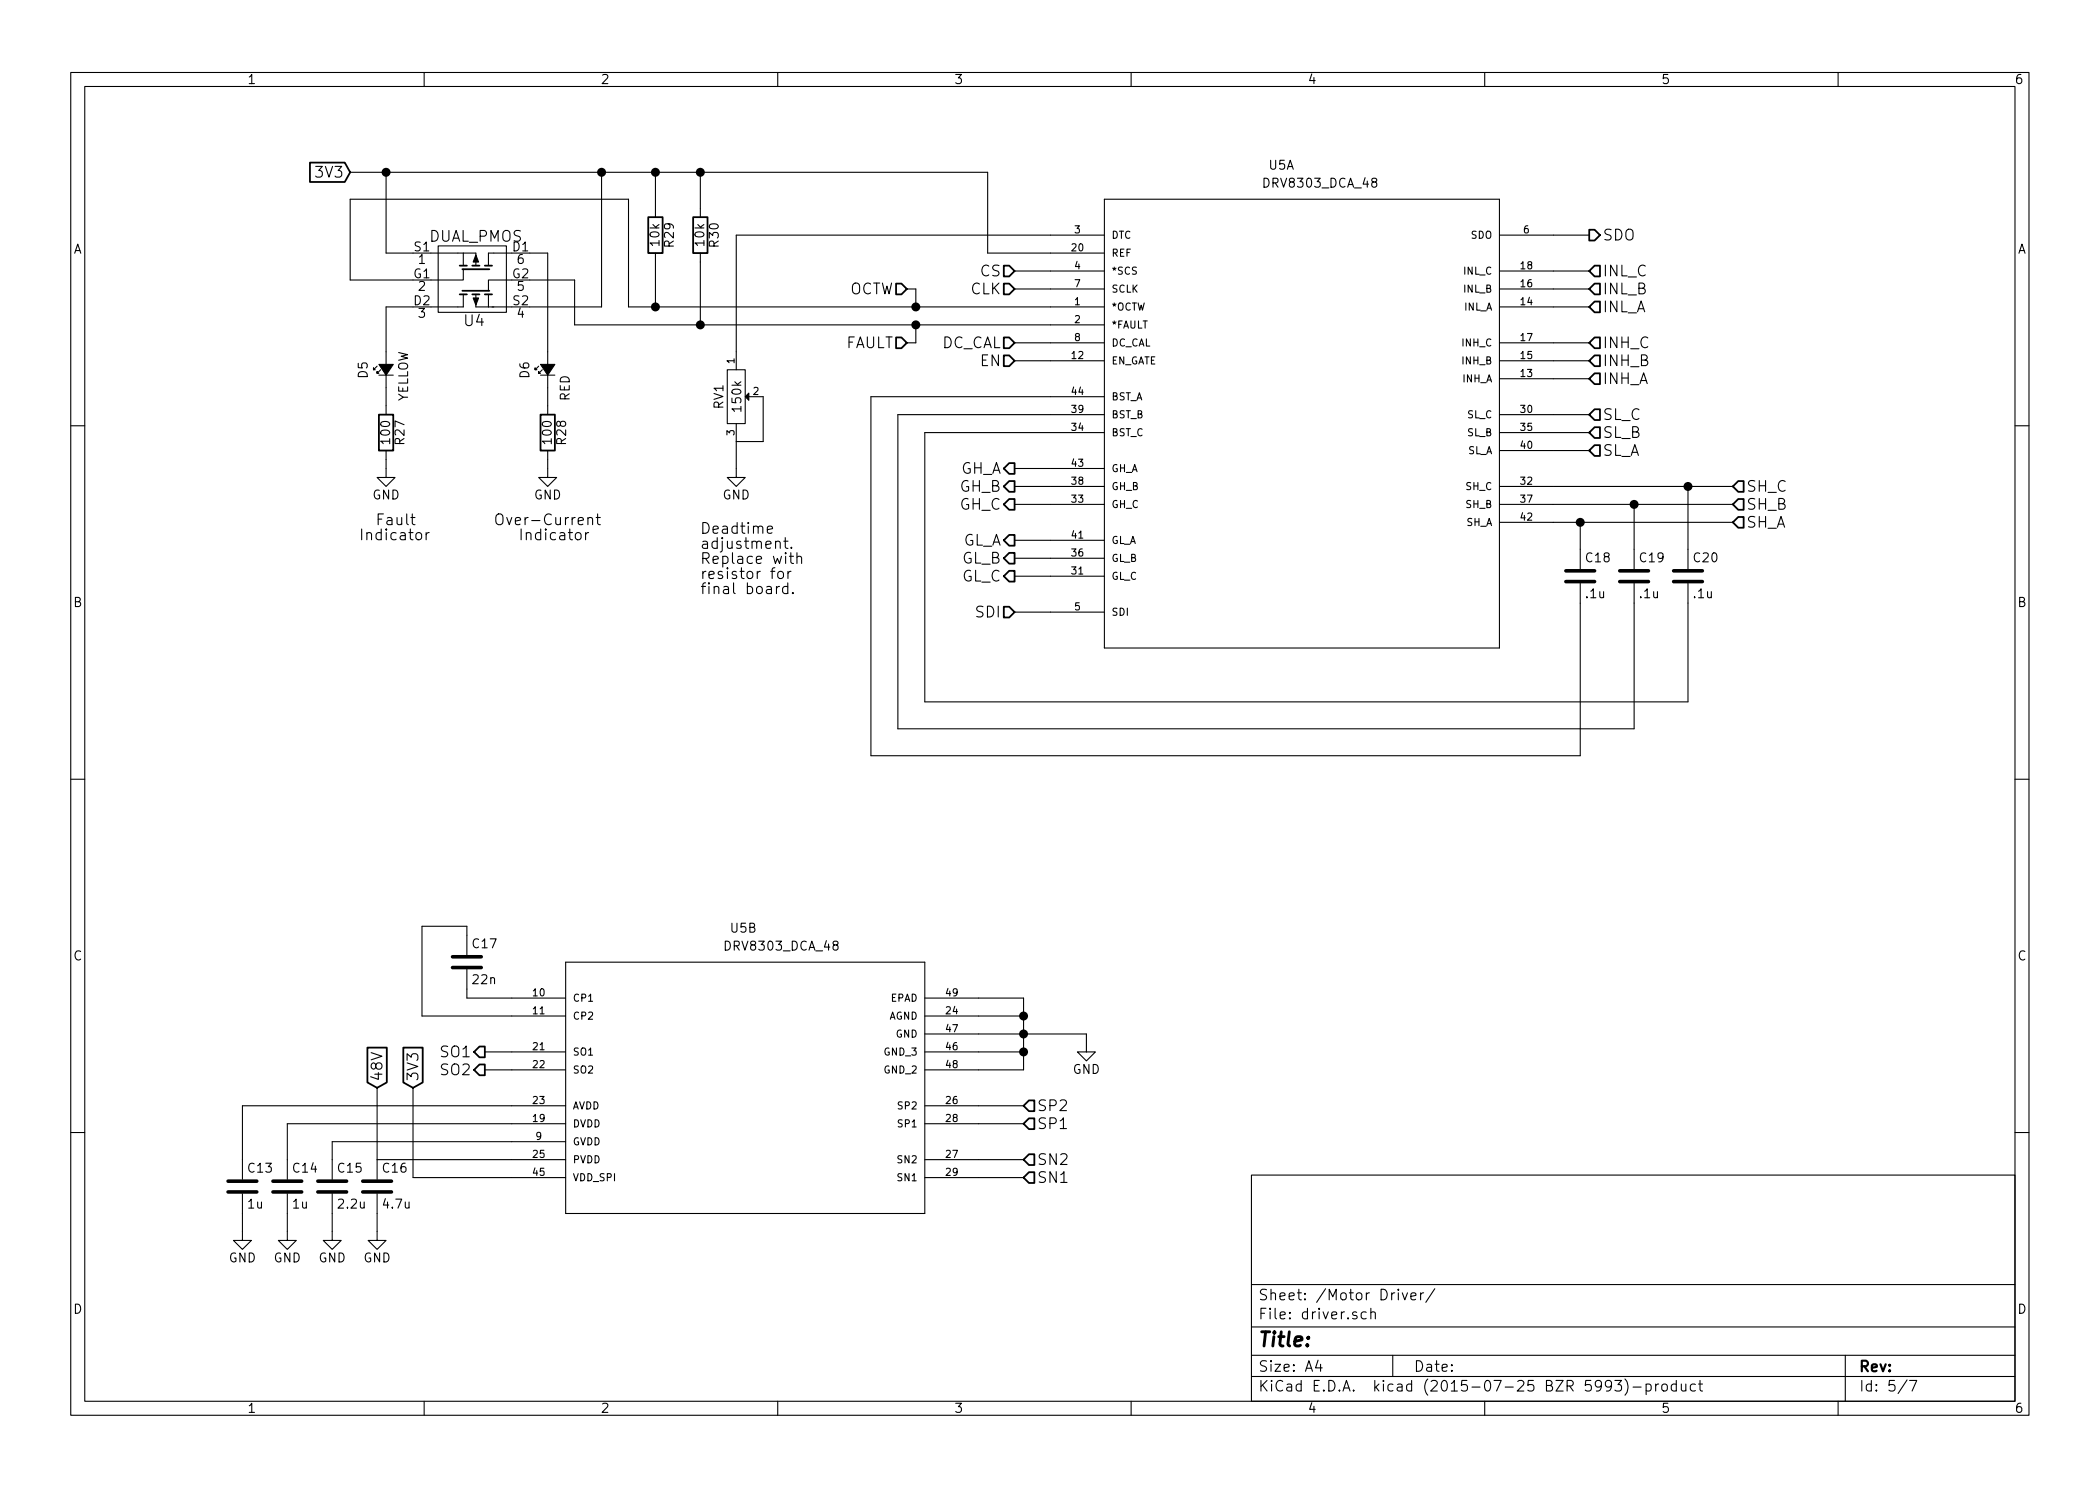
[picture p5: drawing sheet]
EESchema Schematic File Version 2
LIBS:MSCP1726XXSN
LIBS:dual-pmos
LIBS:ADG904BCPZ
LIBS:base
LIBS:NC7WZ07
LIBS:power
LIBS:device
LIBS:transistors
LIBS:conn
LIBS:linear
LIBS:regul
LIBS:74xx
LIBS:cmos4000
LIBS:adc-dac
LIBS:memory
LIBS:xilinx
LIBS:microcontrollers
LIBS:dsp
LIBS:microchip
LIBS:analog_switches
LIBS:motorola
LIBS:texas
LIBS:intel
LIBS:audio
LIBS:interface
LIBS:digital-audio
LIBS:philips
LIBS:display
LIBS:cypress
LIBS:siliconi
LIBS:opto
LIBS:atmel
LIBS:contrib
LIBS:valves
LIBS:FT230XS
LIBS:TMS320F28069MPNT
LIBS:drv8303
LIBS:AD8227ARZ
LIBS:asme-cache
EELAYER 25 0
EELAYER END
$Descr A4 11693 8268
encoding utf-8
Sheet 5 7
Title ""
Date ""
Rev ""
Comp ""
Comment1 ""
Comment2 ""
Comment3 ""
Comment4 ""
$EndDescr
$Comp
L DRV8303_DCA_48 U5
U 1 1
P 5850 1300
F 0 "U5" H 7064 1659 50  0000 L BNN
F 1 "DRV8303_DCA_48" H 7027 1559 50  0000 L BNN
F 2 "drv8303_DCA48_4P42X3P48" H 5880 1450 20  0001 C CNN
F 3 "" H 5850 1300 60  0000 C CNN
	1    5850 1300
	1    0    0    -1  
$EndComp
$Comp
L POT RV1
U 1 1
P 4100 2200
F 0 "RV1" H 4100 2100 50  0000 C CNN
F 1 "150k" H 4100 2200 50  0000 C CNN
F 2 "" H 4100 2200 60  0000 C CNN
F 3 "" H 4100 2200 60  0000 C CNN
	1    4100 2200
	0    1    1    0   
$EndComp
Wire Wire Line
	4250 2200 4250 2450
Wire Wire Line
	4250 2450 4100 2450
Wire Wire Line
	4100 2450 4100 2600
$Comp
L GND #PWR37
U 1 1
P 4100 2600
F 0 "#PWR37" H 4100 2350 50  0001 C CNN
F 1 "GND" H 4100 2450 50  0000 C CNN
F 2 "" H 4100 2600 60  0000 C CNN
F 3 "" H 4100 2600 60  0000 C CNN
	1    4100 2600
	1    0    0    -1  
$EndComp
Wire Wire Line
	5850 1500 5650 1500
Wire Wire Line
	5850 1600 5650 1600
Text HLabel 5650 1500 0    60   Input ~ 0
CS
Text HLabel 5650 1600 0    60   Input ~ 0
CLK
Wire Wire Line
	5850 1900 5650 1900
Wire Wire Line
	5850 2000 5650 2000
Text HLabel 5650 1900 0    60   Input ~ 0
DC_CAL
Text HLabel 5650 2000 0    60   Input ~ 0
EN
Wire Wire Line
	4850 2200 5850 2200
Wire Wire Line
	5000 2300 5850 2300
Wire Wire Line
	5150 2400 5850 2400
$Comp
L C C18
U 1 1
P 8800 3200
F 0 "C18" H 8825 3300 50  0000 L CNN
F 1 ".1u" H 8825 3100 50  0000 L CNN
F 2 "" H 8838 3050 30  0000 C CNN
F 3 "" H 8800 3200 60  0000 C CNN
	1    8800 3200
	1    0    0    -1  
$EndComp
$Comp
L C C19
U 1 1
P 9100 3200
F 0 "C19" H 9125 3300 50  0000 L CNN
F 1 ".1u" H 9125 3100 50  0000 L CNN
F 2 "" H 9138 3050 30  0000 C CNN
F 3 "" H 9100 3200 60  0000 C CNN
	1    9100 3200
	1    0    0    -1  
$EndComp
$Comp
L C C20
U 1 1
P 9400 3200
F 0 "C20" H 9425 3300 50  0000 L CNN
F 1 ".1u" H 9425 3100 50  0000 L CNN
F 2 "" H 9438 3050 30  0000 C CNN
F 3 "" H 9400 3200 60  0000 C CNN
	1    9400 3200
	1    0    0    -1  
$EndComp
Wire Wire Line
	8650 2900 9650 2900
Wire Wire Line
	8800 2900 8800 3050
Wire Wire Line
	8650 2800 9650 2800
Wire Wire Line
	9100 2800 9100 3050
Wire Wire Line
	8650 2700 9650 2700
Wire Wire Line
	9400 2700 9400 3050
Wire Wire Line
	8800 3350 8800 4200
Wire Wire Line
	9100 3350 9100 4050
Wire Wire Line
	9400 3350 9400 3900
Connection ~ 8800 2900
Connection ~ 9100 2800
Connection ~ 9400 2700
Text HLabel 9650 2900 2    60   Input ~ 0
SH_A
Text HLabel 9650 2800 2    60   Input ~ 0
SH_B
Text HLabel 9650 2700 2    60   Input ~ 0
SH_C
Wire Wire Line
	8650 2500 8850 2500
Wire Wire Line
	8650 2400 8850 2400
Wire Wire Line
	8650 2300 8850 2300
Text HLabel 8850 2500 2    60   Input ~ 0
SL_A
Text HLabel 8850 2400 2    60   Input ~ 0
SL_B
Text HLabel 8850 2300 2    60   Input ~ 0
SL_C
Wire Wire Line
	8650 2100 8850 2100
Wire Wire Line
	8650 2000 8850 2000
Wire Wire Line
	8650 1900 8850 1900
Wire Wire Line
	8650 1700 8850 1700
Wire Wire Line
	8650 1600 8850 1600
Wire Wire Line
	8650 1500 8850 1500
Wire Wire Line
	8650 1300 8850 1300
Wire Wire Line
	5850 2600 5650 2600
Wire Wire Line
	5850 2700 5650 2700
Wire Wire Line
	5850 2800 5650 2800
Wire Wire Line
	5850 3000 5650 3000
Wire Wire Line
	5850 3100 5650 3100
Wire Wire Line
	5850 3200 5650 3200
Wire Wire Line
	5850 3400 5650 3400
$Comp
L DRV8303_DCA_48 U5
U 2 1
P 2850 5550
F 0 "U5" H 4064 5909 50  0000 L BNN
F 1 "DRV8303_DCA_48" H 4027 5809 50  0000 L BNN
F 2 "drv8303_DCA48_4P42X3P48" H 2880 5700 20  0001 C CNN
F 3 "" H 2850 5550 60  0000 C CNN
	2    2850 5550
	1    0    0    -1  
$EndComp
$Comp
L C C17
U 1 1
P 2600 5350
F 0 "C17" H 2625 5450 50  0000 L CNN
F 1 "22n" H 2625 5250 50  0000 L CNN
F 2 "" H 2638 5200 30  0000 C CNN
F 3 "" H 2600 5350 60  0000 C CNN
	1    2600 5350
	1    0    0    -1  
$EndComp
Text HLabel 8850 2100 2    60   Input ~ 0
INH_A
Text HLabel 8850 2000 2    60   Input ~ 0
INH_B
Text HLabel 8850 1900 2    60   Input ~ 0
INH_C
Text HLabel 8850 1700 2    60   Input ~ 0
INL_A
Text HLabel 8850 1600 2    60   Input ~ 0
INL_B
Text HLabel 8850 1500 2    60   Input ~ 0
INL_C
Text HLabel 8850 1300 2    60   Output ~ 0
SDO
Text HLabel 5650 2600 0    60   Output ~ 0
GH_A
Text HLabel 5650 2700 0    60   Output ~ 0
GH_B
Text HLabel 5650 2800 0    60   Output ~ 0
GH_C
Text HLabel 5650 3000 0    60   Output ~ 0
GL_A
Text HLabel 5650 3100 0    60   Output ~ 0
GL_B
Text HLabel 5650 3200 0    60   Output ~ 0
GL_C
Text HLabel 5650 3400 0    60   Input ~ 0
SDI
Wire Wire Line
	4100 1300 5850 1300
Wire Wire Line
	5450 5550 5700 5550
Wire Wire Line
	5700 5550 5700 5950
Wire Wire Line
	5700 5950 5450 5950
Wire Wire Line
	5450 5850 5700 5850
Connection ~ 5700 5850
Wire Wire Line
	5450 5750 6050 5750
Connection ~ 5700 5750
Wire Wire Line
	5450 5650 5700 5650
Connection ~ 5700 5650
Wire Wire Line
	6050 5750 6050 5800
$Comp
L GND #PWR38
U 1 1
P 6050 5800
F 0 "#PWR38" H 6050 5550 50  0001 C CNN
F 1 "GND" H 6050 5650 50  0000 C CNN
F 2 "" H 6050 5800 60  0000 C CNN
F 3 "" H 6050 5800 60  0000 C CNN
	1    6050 5800
	1    0    0    -1  
$EndComp
$Comp
L C C15
U 1 1
P 1850 6600
F 0 "C15" H 1875 6700 50  0000 L CNN
F 1 "2.2u" H 1875 6500 50  0000 L CNN
F 2 "" H 1888 6450 30  0000 C CNN
F 3 "" H 1850 6600 60  0000 C CNN
	1    1850 6600
	1    0    0    -1  
$EndComp
$Comp
L C C14
U 1 1
P 1600 6600
F 0 "C14" H 1625 6700 50  0000 L CNN
F 1 "1u" H 1625 6500 50  0000 L CNN
F 2 "" H 1638 6450 30  0000 C CNN
F 3 "" H 1600 6600 60  0000 C CNN
	1    1600 6600
	1    0    0    -1  
$EndComp
$Comp
L C C13
U 1 1
P 1350 6600
F 0 "C13" H 1375 6700 50  0000 L CNN
F 1 "1u" H 1375 6500 50  0000 L CNN
F 2 "" H 1388 6450 30  0000 C CNN
F 3 "" H 1350 6600 60  0000 C CNN
	1    1350 6600
	1    0    0    -1  
$EndComp
$Comp
L GND #PWR33
U 1 1
P 1850 6850
F 0 "#PWR33" H 1850 6600 50  0001 C CNN
F 1 "GND" H 1850 6700 50  0000 C CNN
F 2 "" H 1850 6850 60  0000 C CNN
F 3 "" H 1850 6850 60  0000 C CNN
	1    1850 6850
	1    0    0    -1  
$EndComp
$Comp
L GND #PWR32
U 1 1
P 1600 6850
F 0 "#PWR32" H 1600 6600 50  0001 C CNN
F 1 "GND" H 1600 6700 50  0000 C CNN
F 2 "" H 1600 6850 60  0000 C CNN
F 3 "" H 1600 6850 60  0000 C CNN
	1    1600 6850
	1    0    0    -1  
$EndComp
$Comp
L GND #PWR31
U 1 1
P 1350 6850
F 0 "#PWR31" H 1350 6600 50  0001 C CNN
F 1 "GND" H 1350 6700 50  0000 C CNN
F 2 "" H 1350 6850 60  0000 C CNN
F 3 "" H 1350 6850 60  0000 C CNN
	1    1350 6850
	1    0    0    -1  
$EndComp
Wire Wire Line
	1850 6350 2850 6350
Wire Wire Line
	1850 6350 1850 6450
Wire Wire Line
	1600 6250 2850 6250
Wire Wire Line
	1600 6250 1600 6450
Wire Wire Line
	1350 6150 2850 6150
Wire Wire Line
	1350 6150 1350 6450
Wire Wire Line
	1350 6750 1350 6850
Wire Wire Line
	1600 6750 1600 6850
Wire Wire Line
	1850 6750 1850 6850
Wire Wire Line
	2100 6450 2850 6450
$Comp
L C C16
U 1 1
P 2100 6600
F 0 "C16" H 2125 6700 50  0000 L CNN
F 1 "4.7u" H 2125 6500 50  0000 L CNN
F 2 "" H 2138 6450 30  0000 C CNN
F 3 "" H 2100 6600 60  0000 C CNN
	1    2100 6600
	1    0    0    -1  
$EndComp
Wire Wire Line
	2100 6750 2100 6850
Wire Wire Line
	2100 6450 2100 6050
Wire Wire Line
	2300 6550 2850 6550
Wire Wire Line
	2300 6550 2300 6050
Text GLabel 2100 6050 1    60   Input ~ 0
48V
Text GLabel 2300 6050 1    60   Input ~ 0
3V3
$Comp
L GND #PWR34
U 1 1
P 2100 6850
F 0 "#PWR34" H 2100 6600 50  0001 C CNN
F 1 "GND" H 2100 6700 50  0000 C CNN
F 2 "" H 2100 6850 60  0000 C CNN
F 3 "" H 2100 6850 60  0000 C CNN
	1    2100 6850
	1    0    0    -1  
$EndComp
Wire Wire Line
	2850 5650 2350 5650
Wire Wire Line
	2350 5650 2350 5150
Wire Wire Line
	2350 5150 2600 5150
Wire Wire Line
	2600 5150 2600 5200
Wire Wire Line
	2600 5500 2600 5550
Wire Wire Line
	2600 5550 2850 5550
Text HLabel 2700 5850 0    60   Output ~ 0
SO1
Text HLabel 2700 5950 0    60   Output ~ 0
SO2
Wire Wire Line
	2850 5850 2700 5850
Wire Wire Line
	2850 5950 2700 5950
Text HLabel 5700 6250 2    60   Input ~ 0
SP1
Text HLabel 5700 6150 2    60   Input ~ 0
SP2
Text HLabel 5700 6450 2    60   Input ~ 0
SN2
Text HLabel 5700 6550 2    60   Input ~ 0
SN1
Wire Wire Line
	5700 6150 5450 6150
Wire Wire Line
	5450 6250 5700 6250
Wire Wire Line
	5450 6450 5700 6450
Wire Wire Line
	5450 6550 5700 6550
Text Notes 3900 3300 0    60   ~ 0
Deadtime\nadjustment.\nReplace with\nresistor for\nfinal board.
Wire Wire Line
	4850 2200 4850 4200
Wire Wire Line
	9400 3900 5150 3900
Wire Wire Line
	5150 3900 5150 2400
Wire Wire Line
	9100 4050 5000 4050
Wire Wire Line
	5000 4050 5000 2300
Wire Wire Line
	4850 4200 8800 4200
$Comp
L DUAL_PMOS U4
U 1 1
P 2650 1250
F 0 "U4" H 2640 720 60  0000 C CNN
F 1 "DUAL_PMOS" H 2650 1190 60  0000 C CNN
F 2 "" V 2650 1000 60  0000 C CNN
F 3 "" V 2650 1000 60  0000 C CNN
	1    2650 1250
	1    0    0    -1  
$EndComp
Wire Wire Line
	3500 1700 5850 1700
Wire Wire Line
	3500 1700 3500 1100
Wire Wire Line
	3500 1100 1950 1100
Wire Wire Line
	1950 1100 1950 1550
Wire Wire Line
	1950 1550 2300 1550
Wire Wire Line
	3200 1800 5850 1800
Wire Wire Line
	3200 1800 3200 1550
Wire Wire Line
	3200 1550 2950 1550
Wire Wire Line
	2950 1400 3050 1400
Wire Wire Line
	3050 1400 3050 1950
Wire Wire Line
	2300 1700 2150 1700
Wire Wire Line
	2150 1700 2150 1950
Wire Wire Line
	2950 1700 3350 1700
Wire Wire Line
	3350 1700 3350 950 
Wire Wire Line
	2300 1400 2150 1400
Wire Wire Line
	2150 1400 2150 950 
$Comp
L Led_Small D5
U 1 1
P 2150 2050
F 0 "D5" H 2100 2175 50  0000 L CNN
F 1 "YELLOW" H 1975 1950 50  0000 L CNN
F 2 "" V 2150 2050 60  0000 C CNN
F 3 "" V 2150 2050 60  0000 C CNN
	1    2150 2050
	0    -1   -1   0   
$EndComp
$Comp
L Led_Small D6
U 1 1
P 3050 2050
F 0 "D6" H 3000 2175 50  0000 L CNN
F 1 "RED" H 2875 1950 50  0000 L CNN
F 2 "" V 3050 2050 60  0000 C CNN
F 3 "" V 3050 2050 60  0000 C CNN
	1    3050 2050
	0    -1   -1   0   
$EndComp
$Comp
L R R27
U 1 1
P 2150 2400
F 0 "R27" V 2230 2400 50  0000 C CNN
F 1 "100" V 2150 2400 50  0000 C CNN
F 2 "" V 2080 2400 30  0000 C CNN
F 3 "" H 2150 2400 30  0000 C CNN
	1    2150 2400
	1    0    0    -1  
$EndComp
$Comp
L R R28
U 1 1
P 3050 2400
F 0 "R28" V 3130 2400 50  0000 C CNN
F 1 "100" V 3050 2400 50  0000 C CNN
F 2 "" V 2980 2400 30  0000 C CNN
F 3 "" H 3050 2400 30  0000 C CNN
	1    3050 2400
	1    0    0    -1  
$EndComp
$Comp
L GND #PWR36
U 1 1
P 3050 2600
F 0 "#PWR36" H 3050 2350 50  0001 C CNN
F 1 "GND" H 3050 2450 50  0000 C CNN
F 2 "" H 3050 2600 60  0000 C CNN
F 3 "" H 3050 2600 60  0000 C CNN
	1    3050 2600
	1    0    0    -1  
$EndComp
$Comp
L GND #PWR35
U 1 1
P 2150 2600
F 0 "#PWR35" H 2150 2350 50  0001 C CNN
F 1 "GND" H 2150 2450 50  0000 C CNN
F 2 "" H 2150 2600 60  0000 C CNN
F 3 "" H 2150 2600 60  0000 C CNN
	1    2150 2600
	1    0    0    -1  
$EndComp
Wire Wire Line
	2150 2550 2150 2600
Wire Wire Line
	3050 2550 3050 2600
Wire Wire Line
	3050 2150 3050 2250
Wire Wire Line
	2150 2150 2150 2250
Text Notes 2750 3000 0    60   ~ 0
Over-Current\n   Indicator
Text Notes 2000 3000 0    60   ~ 0
  Fault\nIndicator
Wire Wire Line
	4100 1300 4100 1950
$Comp
L R R29
U 1 1
P 3650 1300
F 0 "R29" V 3730 1300 50  0000 C CNN
F 1 "10k" V 3650 1300 50  0000 C CNN
F 2 "" V 3580 1300 30  0000 C CNN
F 3 "" H 3650 1300 30  0000 C CNN
	1    3650 1300
	1    0    0    -1  
$EndComp
$Comp
L R R30
U 1 1
P 3900 1300
F 0 "R30" V 3980 1300 50  0000 C CNN
F 1 "10k" V 3900 1300 50  0000 C CNN
F 2 "" V 3830 1300 30  0000 C CNN
F 3 "" H 3900 1300 30  0000 C CNN
	1    3900 1300
	1    0    0    -1  
$EndComp
Wire Wire Line
	3650 1150 3650 950 
Wire Wire Line
	3900 950  3900 1150
Wire Wire Line
	3650 1450 3650 1700
Connection ~ 3650 1700
Wire Wire Line
	3900 1450 3900 1800
Connection ~ 3900 1800
Wire Wire Line
	1950 950  5500 950 
Connection ~ 3650 950 
Connection ~ 3350 950 
Wire Wire Line
	5850 1400 5500 1400
Wire Wire Line
	5500 1400 5500 950 
Connection ~ 3900 950 
Connection ~ 2150 950 
Text GLabel 1950 950  0    60   Input ~ 0
3V3
Text HLabel 5050 1600 0    60   Input ~ 0
OCTW
Text HLabel 5050 1900 0    60   Input ~ 0
FAULT
Wire Wire Line
	5050 1900 5100 1900
Wire Wire Line
	5100 1900 5100 1800
Connection ~ 5100 1800
Wire Wire Line
	5050 1600 5100 1600
Wire Wire Line
	5100 1600 5100 1700
Connection ~ 5100 1700
$EndSCHEMATC
